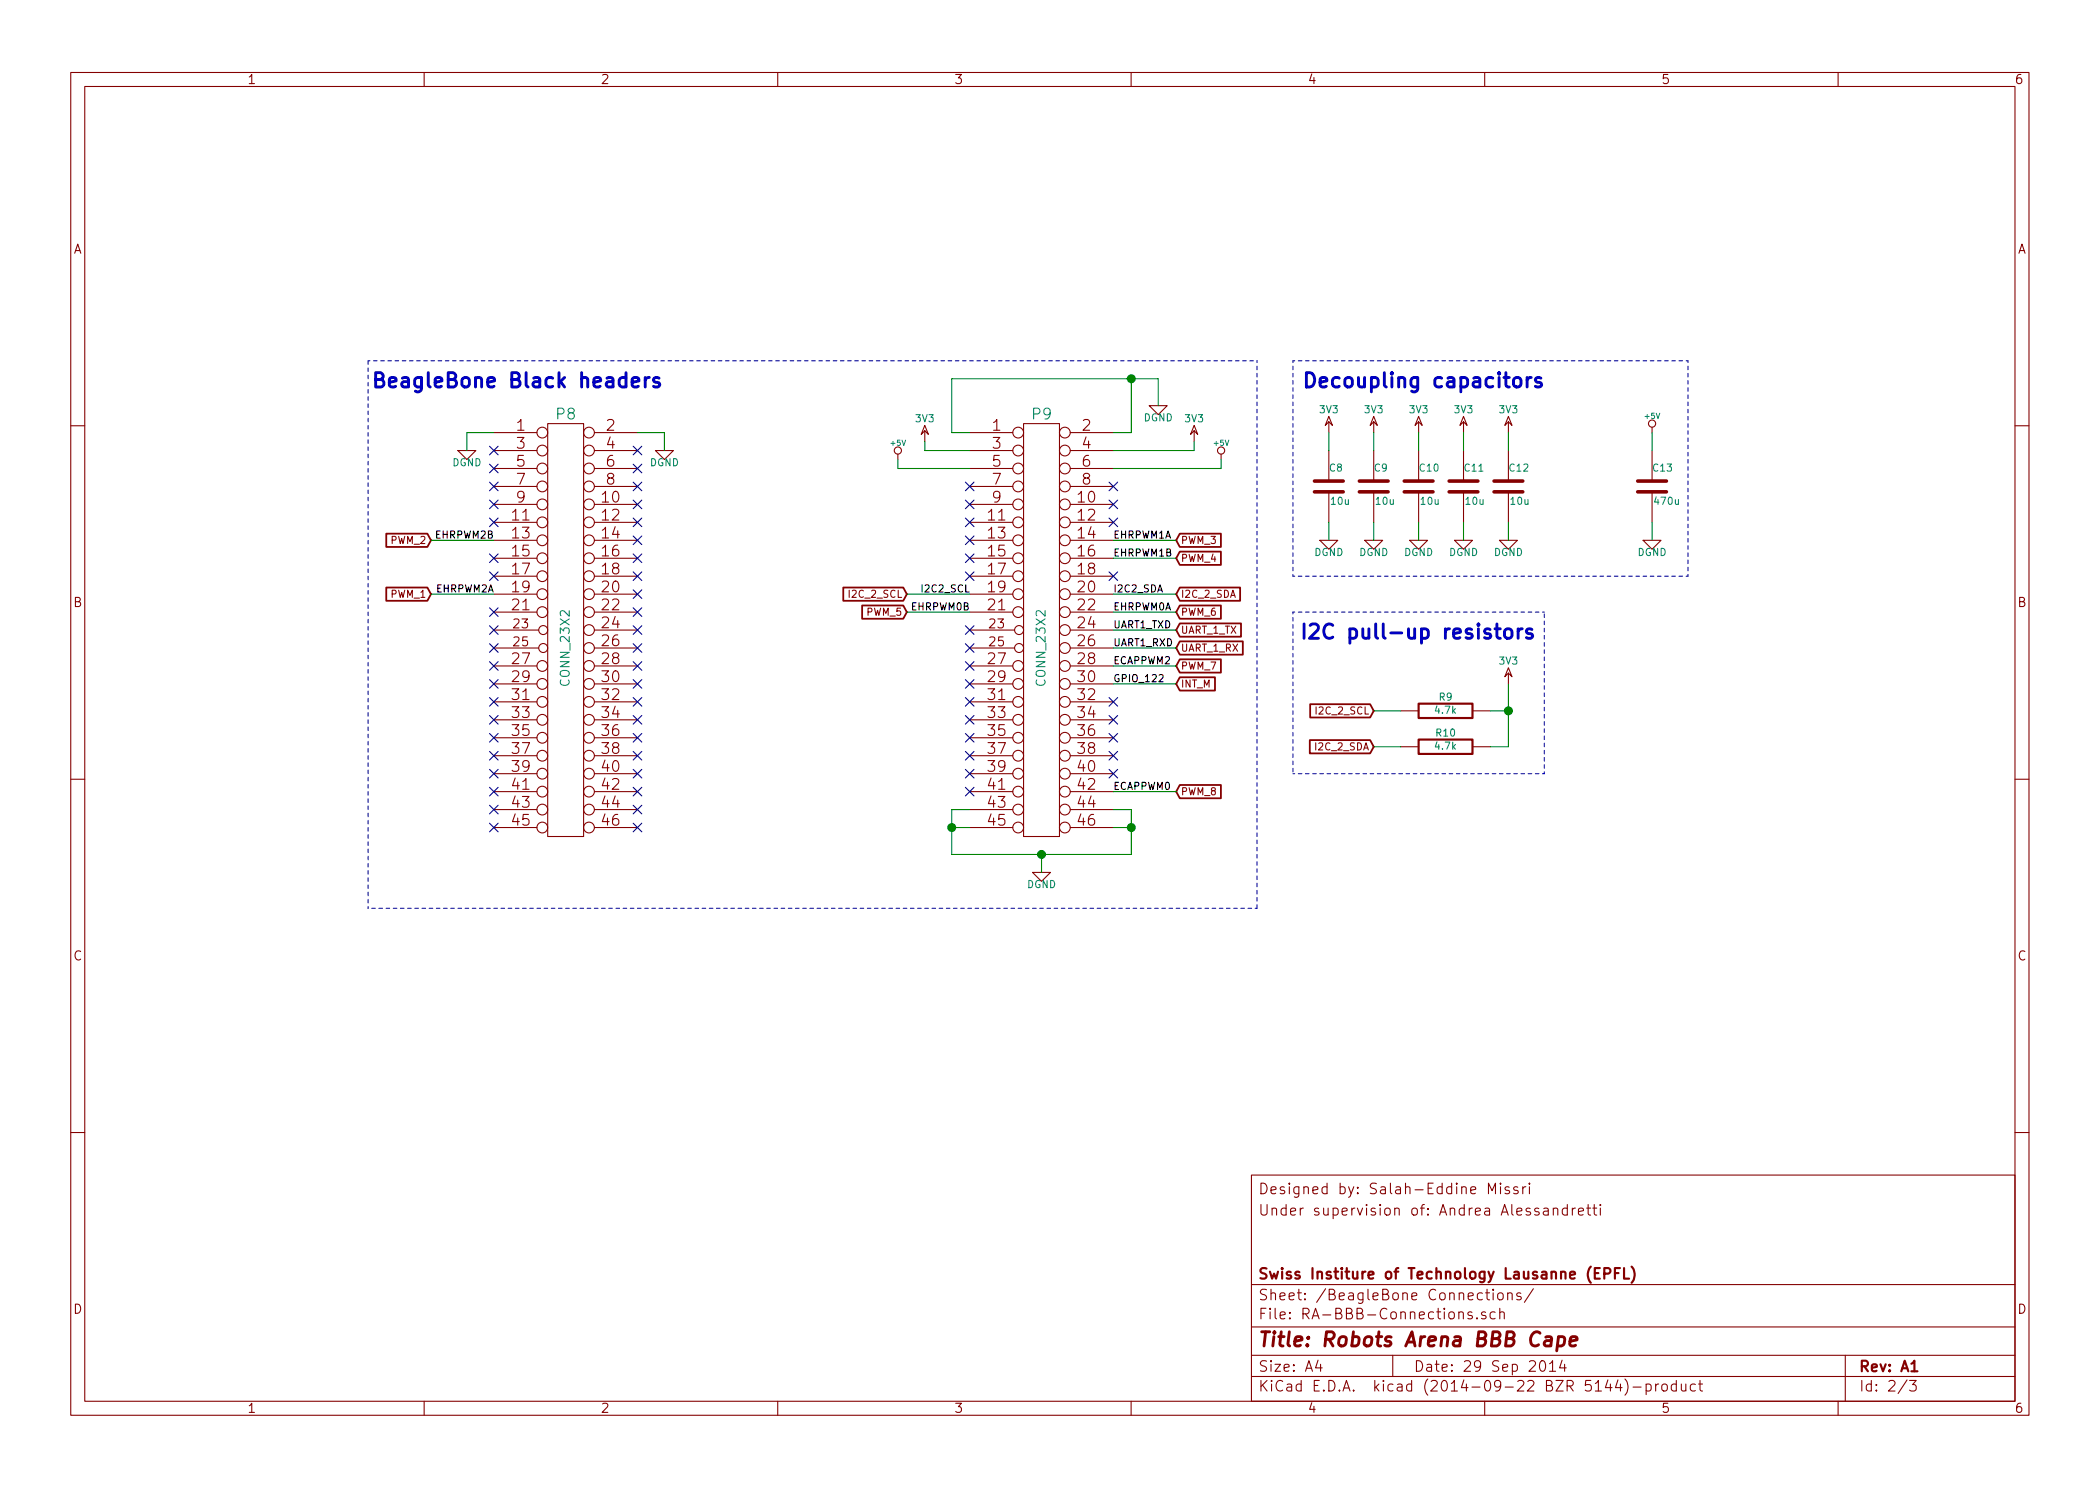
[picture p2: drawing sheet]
EESchema Schematic File Version 2
LIBS:spj-robots-arena
LIBS:sma
LIBS:dips-s
LIBS:robots-arena-v0-1-cache
EELAYER 24 0
EELAYER END
$Descr A4 11693 8268
encoding utf-8
Sheet 2 3
Title "Robots Arena BBB Cape"
Date "29 Sep 2014"
Rev "A1"
Comp "Swiss Institure of Technology Lausanne (EPFL)"
Comment1 ""
Comment2 ""
Comment3 "Under supervision of: Andrea Alessandretti"
Comment4 "Designed by: Salah-Eddine Missri"
$EndDescr
$Comp
L CONN_23X2 P9
U 1 1
P 5800 3600
F 0 "P9" H 5800 4900 60  0000 C CNN
F 1 "CONN_23X2" V 5800 3600 50  0000 C CNN
F 2 "" H 5800 3600 60  0000 C CNN
F 3 "" H 5800 3600 60  0000 C CNN
	1    5800 3600
	1    0    0    -1  
$EndComp
$Comp
L CONN_23X2 P8
U 1 1
P 3150 3600
F 0 "P8" H 3150 4900 60  0000 C CNN
F 1 "CONN_23X2" V 3150 3600 50  0000 C CNN
F 2 "" H 3150 3600 60  0000 C CNN
F 3 "" H 3150 3600 60  0000 C CNN
	1    3150 3600
	1    0    0    -1  
$EndComp
Text GLabel 6550 3600 2    40   Input ~ 0
UART_1_RX
Text GLabel 6550 3500 2    40   Input ~ 0
UART_1_TX
$Comp
L R R9
U 1 1
P 8050 3950
F 0 "R9" V 8130 3950 40  0000 C CNN
F 1 "4.7k" V 8057 3951 40  0000 C CNN
F 2 "" V 7980 3950 30  0000 C CNN
F 3 "" H 8050 3950 30  0000 C CNN
	1    8050 3950
	0    -1   -1   0   
$EndComp
$Comp
L R R10
U 1 1
P 8050 4150
F 0 "R10" V 8130 4150 40  0000 C CNN
F 1 "4.7k" V 8057 4151 40  0000 C CNN
F 2 "" V 7980 4150 30  0000 C CNN
F 3 "" H 8050 4150 30  0000 C CNN
	1    8050 4150
	0    -1   -1   0   
$EndComp
Text GLabel 7650 4150 0    40   Input ~ 0
I2C_2_SDA
Text GLabel 7650 3950 0    40   Input ~ 0
I2C_2_SCL
$Comp
L C C8
U 1 1
P 7400 2700
F 0 "C8" H 7400 2800 40  0000 L CNN
F 1 "10u" H 7406 2615 40  0000 L CNN
F 2 "" H 7438 2550 30  0000 C CNN
F 3 "" H 7400 2700 60  0000 C CNN
	1    7400 2700
	1    0    0    -1  
$EndComp
$Comp
L 3V3 #PWR054
U 1 1
P 8400 3800
F 0 "#PWR054" H 8400 3900 40  0001 C CNN
F 1 "3V3" H 8400 3925 40  0000 C CNN
F 2 "" H 8400 3800 40  0000 C CNN
F 3 "" H 8400 3800 40  0000 C CNN
	1    8400 3800
	1    0    0    -1  
$EndComp
$Comp
L 3V3 #PWR055
U 1 1
P 7400 2400
F 0 "#PWR055" H 7400 2500 40  0001 C CNN
F 1 "3V3" H 7400 2525 40  0000 C CNN
F 2 "" H 7400 2400 40  0000 C CNN
F 3 "" H 7400 2400 40  0000 C CNN
	1    7400 2400
	1    0    0    -1  
$EndComp
$Comp
L DGND #PWR056
U 1 1
P 7400 3000
F 0 "#PWR056" H 7400 3000 40  0001 C CNN
F 1 "DGND" H 7400 2930 40  0000 C CNN
F 2 "" H 7400 3000 40  0000 C CNN
F 3 "" H 7400 3000 40  0000 C CNN
	1    7400 3000
	1    0    0    -1  
$EndComp
$Comp
L C C9
U 1 1
P 7650 2700
F 0 "C9" H 7650 2800 40  0000 L CNN
F 1 "10u" H 7656 2615 40  0000 L CNN
F 2 "" H 7688 2550 30  0000 C CNN
F 3 "" H 7650 2700 60  0000 C CNN
	1    7650 2700
	1    0    0    -1  
$EndComp
$Comp
L 3V3 #PWR057
U 1 1
P 7650 2400
F 0 "#PWR057" H 7650 2500 40  0001 C CNN
F 1 "3V3" H 7650 2525 40  0000 C CNN
F 2 "" H 7650 2400 40  0000 C CNN
F 3 "" H 7650 2400 40  0000 C CNN
	1    7650 2400
	1    0    0    -1  
$EndComp
$Comp
L DGND #PWR058
U 1 1
P 7650 3000
F 0 "#PWR058" H 7650 3000 40  0001 C CNN
F 1 "DGND" H 7650 2930 40  0000 C CNN
F 2 "" H 7650 3000 40  0000 C CNN
F 3 "" H 7650 3000 40  0000 C CNN
	1    7650 3000
	1    0    0    -1  
$EndComp
$Comp
L C C10
U 1 1
P 7900 2700
F 0 "C10" H 7900 2800 40  0000 L CNN
F 1 "10u" H 7906 2615 40  0000 L CNN
F 2 "" H 7938 2550 30  0000 C CNN
F 3 "" H 7900 2700 60  0000 C CNN
	1    7900 2700
	1    0    0    -1  
$EndComp
$Comp
L 3V3 #PWR059
U 1 1
P 7900 2400
F 0 "#PWR059" H 7900 2500 40  0001 C CNN
F 1 "3V3" H 7900 2525 40  0000 C CNN
F 2 "" H 7900 2400 40  0000 C CNN
F 3 "" H 7900 2400 40  0000 C CNN
	1    7900 2400
	1    0    0    -1  
$EndComp
$Comp
L DGND #PWR060
U 1 1
P 7900 3000
F 0 "#PWR060" H 7900 3000 40  0001 C CNN
F 1 "DGND" H 7900 2930 40  0000 C CNN
F 2 "" H 7900 3000 40  0000 C CNN
F 3 "" H 7900 3000 40  0000 C CNN
	1    7900 3000
	1    0    0    -1  
$EndComp
$Comp
L C C11
U 1 1
P 8150 2700
F 0 "C11" H 8150 2800 40  0000 L CNN
F 1 "10u" H 8156 2615 40  0000 L CNN
F 2 "" H 8188 2550 30  0000 C CNN
F 3 "" H 8150 2700 60  0000 C CNN
	1    8150 2700
	1    0    0    -1  
$EndComp
$Comp
L 3V3 #PWR061
U 1 1
P 8150 2400
F 0 "#PWR061" H 8150 2500 40  0001 C CNN
F 1 "3V3" H 8150 2525 40  0000 C CNN
F 2 "" H 8150 2400 40  0000 C CNN
F 3 "" H 8150 2400 40  0000 C CNN
	1    8150 2400
	1    0    0    -1  
$EndComp
$Comp
L DGND #PWR062
U 1 1
P 8150 3000
F 0 "#PWR062" H 8150 3000 40  0001 C CNN
F 1 "DGND" H 8150 2930 40  0000 C CNN
F 2 "" H 8150 3000 40  0000 C CNN
F 3 "" H 8150 3000 40  0000 C CNN
	1    8150 3000
	1    0    0    -1  
$EndComp
$Comp
L C C12
U 1 1
P 8400 2700
F 0 "C12" H 8400 2800 40  0000 L CNN
F 1 "10u" H 8406 2615 40  0000 L CNN
F 2 "" H 8438 2550 30  0000 C CNN
F 3 "" H 8400 2700 60  0000 C CNN
	1    8400 2700
	1    0    0    -1  
$EndComp
$Comp
L 3V3 #PWR063
U 1 1
P 8400 2400
F 0 "#PWR063" H 8400 2500 40  0001 C CNN
F 1 "3V3" H 8400 2525 40  0000 C CNN
F 2 "" H 8400 2400 40  0000 C CNN
F 3 "" H 8400 2400 40  0000 C CNN
	1    8400 2400
	1    0    0    -1  
$EndComp
$Comp
L DGND #PWR064
U 1 1
P 8400 3000
F 0 "#PWR064" H 8400 3000 40  0001 C CNN
F 1 "DGND" H 8400 2930 40  0000 C CNN
F 2 "" H 8400 3000 40  0000 C CNN
F 3 "" H 8400 3000 40  0000 C CNN
	1    8400 3000
	1    0    0    -1  
$EndComp
$Comp
L C C13
U 1 1
P 9200 2700
F 0 "C13" H 9200 2800 40  0000 L CNN
F 1 "470u" H 9206 2615 40  0000 L CNN
F 2 "" H 9238 2550 30  0000 C CNN
F 3 "" H 9200 2700 60  0000 C CNN
	1    9200 2700
	1    0    0    -1  
$EndComp
$Comp
L DGND #PWR065
U 1 1
P 9200 3000
F 0 "#PWR065" H 9200 3000 40  0001 C CNN
F 1 "DGND" H 9200 2930 40  0000 C CNN
F 2 "" H 9200 3000 40  0000 C CNN
F 3 "" H 9200 3000 40  0000 C CNN
	1    9200 3000
	1    0    0    -1  
$EndComp
$Comp
L +5V #PWR066
U 1 1
P 9200 2400
F 0 "#PWR066" H 9200 2490 20  0001 C CNN
F 1 "+5V" H 9200 2490 30  0000 C CNN
F 2 "" H 9200 2400 40  0000 C CNN
F 3 "" H 9200 2400 40  0000 C CNN
	1    9200 2400
	1    0    0    -1  
$EndComp
$Comp
L DGND #PWR067
U 1 1
P 6450 2250
F 0 "#PWR067" H 6450 2250 40  0001 C CNN
F 1 "DGND" H 6450 2180 40  0000 C CNN
F 2 "" H 6450 2250 40  0000 C CNN
F 3 "" H 6450 2250 40  0000 C CNN
	1    6450 2250
	1    0    0    -1  
$EndComp
$Comp
L 3V3 #PWR068
U 1 1
P 5150 2450
F 0 "#PWR068" H 5150 2550 40  0001 C CNN
F 1 "3V3" H 5150 2575 40  0000 C CNN
F 2 "" H 5150 2450 40  0000 C CNN
F 3 "" H 5150 2450 40  0000 C CNN
	1    5150 2450
	1    0    0    -1  
$EndComp
$Comp
L 3V3 #PWR069
U 1 1
P 6650 2450
F 0 "#PWR069" H 6650 2550 40  0001 C CNN
F 1 "3V3" H 6650 2575 40  0000 C CNN
F 2 "" H 6650 2450 40  0000 C CNN
F 3 "" H 6650 2450 40  0000 C CNN
	1    6650 2450
	1    0    0    -1  
$EndComp
$Comp
L +5V #PWR070
U 1 1
P 5000 2550
F 0 "#PWR070" H 5000 2640 20  0001 C CNN
F 1 "+5V" H 5000 2640 30  0000 C CNN
F 2 "" H 5000 2550 40  0000 C CNN
F 3 "" H 5000 2550 40  0000 C CNN
	1    5000 2550
	1    0    0    -1  
$EndComp
$Comp
L +5V #PWR071
U 1 1
P 6800 2550
F 0 "#PWR071" H 6800 2640 20  0001 C CNN
F 1 "+5V" H 6800 2640 30  0000 C CNN
F 2 "" H 6800 2550 40  0000 C CNN
F 3 "" H 6800 2550 40  0000 C CNN
	1    6800 2550
	1    0    0    -1  
$EndComp
NoConn ~ 5400 2700
NoConn ~ 5400 2800
NoConn ~ 6200 2800
NoConn ~ 6200 2700
$Comp
L DGND #PWR072
U 1 1
P 5800 4850
F 0 "#PWR072" H 5800 4850 40  0001 C CNN
F 1 "DGND" H 5800 4780 40  0000 C CNN
F 2 "" H 5800 4850 40  0000 C CNN
F 3 "" H 5800 4850 40  0000 C CNN
	1    5800 4850
	1    0    0    -1  
$EndComp
$Comp
L DGND #PWR073
U 1 1
P 3700 2500
F 0 "#PWR073" H 3700 2500 40  0001 C CNN
F 1 "DGND" H 3700 2430 40  0000 C CNN
F 2 "" H 3700 2500 40  0000 C CNN
F 3 "" H 3700 2500 40  0000 C CNN
	1    3700 2500
	1    0    0    -1  
$EndComp
$Comp
L DGND #PWR074
U 1 1
P 2600 2500
F 0 "#PWR074" H 2600 2500 40  0001 C CNN
F 1 "DGND" H 2600 2430 40  0000 C CNN
F 2 "" H 2600 2500 40  0000 C CNN
F 3 "" H 2600 2500 40  0000 C CNN
	1    2600 2500
	1    0    0    -1  
$EndComp
NoConn ~ 2750 2500
NoConn ~ 2750 2600
NoConn ~ 3550 2500
NoConn ~ 3550 2600
Text GLabel 6550 3300 2    40   Input ~ 0
I2C_2_SDA
Text GLabel 5050 3300 0    40   Input ~ 0
I2C_2_SCL
Wire Wire Line
	7400 2500 7400 2400
Wire Wire Line
	7400 2900 7400 3000
Wire Wire Line
	7650 2500 7650 2400
Wire Wire Line
	7650 2900 7650 3000
Wire Wire Line
	7900 2500 7900 2400
Wire Wire Line
	7900 2900 7900 3000
Wire Wire Line
	8150 2500 8150 2400
Wire Wire Line
	8150 2900 8150 3000
Wire Wire Line
	8400 2500 8400 2400
Wire Wire Line
	8400 2900 8400 3000
Wire Wire Line
	9200 2500 9200 2400
Wire Wire Line
	9200 2900 9200 3000
Wire Wire Line
	6450 2100 6450 2250
Wire Wire Line
	5300 2100 6450 2100
Wire Wire Line
	5300 2100 5300 2400
Wire Wire Line
	5300 2400 5400 2400
Wire Wire Line
	6200 2400 6300 2400
Wire Wire Line
	6300 2400 6300 2100
Connection ~ 6300 2100
Wire Wire Line
	5150 2450 5150 2500
Wire Wire Line
	5150 2500 5400 2500
Wire Wire Line
	6650 2450 6650 2500
Wire Wire Line
	6650 2500 6200 2500
Wire Wire Line
	5000 2550 5000 2600
Wire Wire Line
	5000 2600 5400 2600
Wire Wire Line
	6800 2550 6800 2600
Wire Wire Line
	6800 2600 6200 2600
Wire Wire Line
	5400 4600 5300 4600
Wire Wire Line
	5300 4500 5300 4750
Wire Wire Line
	5300 4750 6300 4750
Wire Wire Line
	5800 4750 5800 4850
Wire Wire Line
	6300 4750 6300 4500
Wire Wire Line
	6300 4600 6200 4600
Connection ~ 5800 4750
Wire Wire Line
	6300 4500 6200 4500
Connection ~ 6300 4600
Wire Wire Line
	5400 4500 5300 4500
Connection ~ 5300 4600
Wire Wire Line
	2600 2500 2600 2400
Wire Wire Line
	2600 2400 2750 2400
Wire Wire Line
	3550 2400 3700 2400
Wire Wire Line
	3700 2400 3700 2500
Wire Wire Line
	6550 3300 6200 3300
Wire Wire Line
	5050 3300 5400 3300
Wire Wire Line
	8400 3800 8400 4150
Wire Wire Line
	8400 3950 8300 3950
Wire Wire Line
	8400 4150 8300 4150
Connection ~ 8400 3950
Wire Wire Line
	7800 3950 7650 3950
Wire Wire Line
	7650 4150 7800 4150
Wire Wire Line
	6550 3500 6200 3500
Wire Wire Line
	6200 3600 6550 3600
Text GLabel 6550 4400 2    40   Input ~ 0
PWM_8
Wire Wire Line
	6550 4400 6200 4400
Text Label 6200 4400 0    40   ~ 0
ECAPPWM0
Text Label 6200 3500 0    40   ~ 0
UART1_TXD
Text Label 6200 3600 0    40   ~ 0
UART1_RXD
Text Label 6200 3300 0    40   ~ 0
I2C2_SDA
Text Label 5400 3300 2    40   ~ 0
I2C2_SCL
Text Label 6200 3700 0    40   ~ 0
ECAPPWM2
Text GLabel 6550 3700 2    40   Input ~ 0
PWM_7
Wire Wire Line
	6550 3700 6200 3700
Text GLabel 6550 3400 2    40   Input ~ 0
PWM_6
Wire Wire Line
	6200 3400 6550 3400
Text Label 6200 3400 0    40   ~ 0
EHRPWM0A
Text Label 6200 3000 0    40   ~ 0
EHRPWM1A
Text GLabel 6550 3000 2    40   Input ~ 0
PWM_3
Wire Wire Line
	6550 3000 6200 3000
Text Label 6200 3100 0    40   ~ 0
EHRPWM1B
Text GLabel 6550 3100 2    40   Input ~ 0
PWM_4
Wire Wire Line
	6550 3100 6200 3100
Text Label 2750 3300 2    40   ~ 0
EHRPWM2A
Text GLabel 2400 3300 0    40   Input ~ 0
PWM_1
Wire Wire Line
	2400 3300 2750 3300
Text Label 2750 3000 2    40   ~ 0
EHRPWM2B
Text GLabel 2400 3000 0    40   Input ~ 0
PWM_2
Wire Wire Line
	2400 3000 2750 3000
Text GLabel 6550 3800 2    40   Input ~ 0
INT_M
Wire Wire Line
	6200 3800 6550 3800
Text Label 6200 3800 0    40   ~ 0
GPIO_122
Text Label 5400 3400 2    40   ~ 0
EHRPWM0B
Text GLabel 5050 3400 0    40   Input ~ 0
PWM_5
Wire Wire Line
	5050 3400 5400 3400
Text Notes 8550 3550 2    80   ~ 16
I2C pull-up resistors
Text Notes 8600 2150 2    80   ~ 16
Decoupling capacitors
Text Notes 3750 2150 2    80   ~ 16
BeagleBone Black headers 
NoConn ~ 2750 3400
NoConn ~ 2750 3500
NoConn ~ 2750 3600
NoConn ~ 2750 3700
NoConn ~ 2750 3800
NoConn ~ 2750 3900
NoConn ~ 2750 4000
NoConn ~ 2750 4100
NoConn ~ 2750 4200
NoConn ~ 2750 4300
NoConn ~ 2750 4400
NoConn ~ 2750 4500
NoConn ~ 2750 4600
NoConn ~ 3550 4600
NoConn ~ 3550 4500
NoConn ~ 3550 4400
NoConn ~ 3550 4300
NoConn ~ 3550 4200
NoConn ~ 3550 4100
NoConn ~ 3550 4000
NoConn ~ 3550 3900
NoConn ~ 3550 3800
NoConn ~ 3550 3700
NoConn ~ 3550 3500
NoConn ~ 3550 3400
NoConn ~ 3550 3300
NoConn ~ 6200 3200
NoConn ~ 6200 2900
NoConn ~ 5400 2900
NoConn ~ 5400 3000
NoConn ~ 5400 3100
NoConn ~ 5400 3200
NoConn ~ 5400 3500
NoConn ~ 5400 3600
NoConn ~ 5400 3700
NoConn ~ 5400 3800
NoConn ~ 5400 3900
NoConn ~ 5400 4000
NoConn ~ 5400 4100
NoConn ~ 5400 4200
NoConn ~ 5400 4300
NoConn ~ 5400 4400
NoConn ~ 6200 4300
NoConn ~ 6200 4200
NoConn ~ 6200 4100
NoConn ~ 6200 4000
NoConn ~ 6200 3900
NoConn ~ 3550 2700
NoConn ~ 3550 2800
NoConn ~ 3550 2900
NoConn ~ 3550 3000
NoConn ~ 3550 3100
NoConn ~ 3550 3200
NoConn ~ 2750 2700
NoConn ~ 2750 2800
NoConn ~ 2750 2900
NoConn ~ 2750 3100
NoConn ~ 2750 3200
NoConn ~ 3550 3600
Wire Notes Line
	2050 2000 7000 2000
Wire Notes Line
	7000 2000 7000 5050
Wire Notes Line
	7000 5050 2050 5050
Wire Notes Line
	2050 5050 2050 2000
Wire Notes Line
	7200 2000 7200 3200
Wire Notes Line
	7200 3200 9400 3200
Wire Notes Line
	9400 3200 9400 2000
Wire Notes Line
	9400 2000 7200 2000
Wire Notes Line
	7200 3400 7200 4300
Wire Notes Line
	7200 4300 8600 4300
Wire Notes Line
	8600 4300 8600 3400
Wire Notes Line
	8600 3400 7200 3400
$EndSCHEMATC
